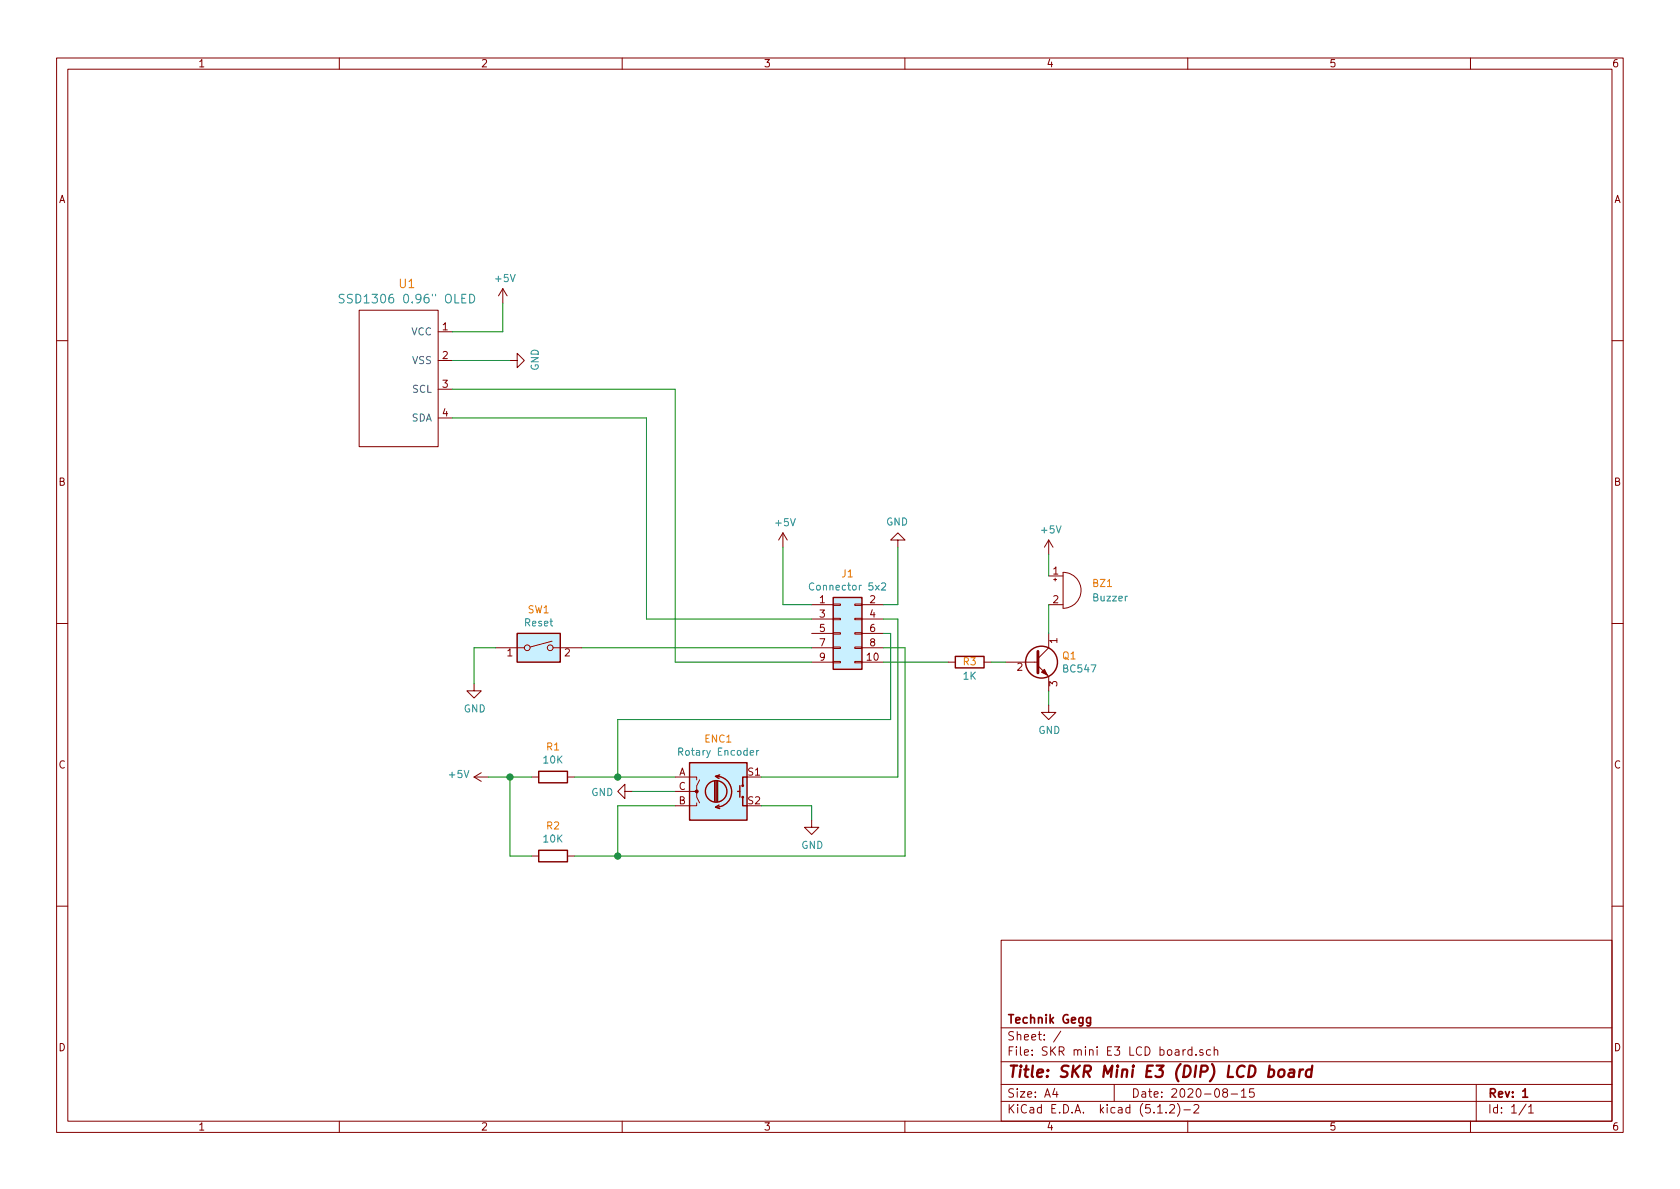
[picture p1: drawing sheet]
EESchema Schematic File Version 4
LIBS:SKR mini LCD board-cache
EELAYER 29 0
EELAYER END
$Descr A4 11693 8268
encoding utf-8
Sheet 1 1
Title "SKR Mini E3 (DIP) LCD board"
Date "2020-08-15"
Rev "1"
Comp "Technik Gegg"
Comment1 ""
Comment2 ""
Comment3 ""
Comment4 ""
$EndDescr
$Comp
L SKR-mini-LCD-board-rescue:SSD1306-SSD1306_OLED-0.91-128x32 U1
U 1 1
P 3150 3550
F 0 "U1" V 1563 3867 60  0000 C CNN
F 1 "SSD1306 0.96\" OLED" V 1669 3867 60  0000 C CNN
F 2 "Connector_PinHeader_2.54mm:PinHeader_1x04_P2.54mm_Vertical" H 3150 3550 60  0001 C CNN
F 3 "" H 3150 3550 60  0001 C CNN
	1    3150 3550
	0    -1   1    0   
$EndComp
$Comp
L Device:Rotary_Encoder_Switch ENC1
U 1 1
P 5000 5500
F 0 "ENC1" H 5000 5867 50  0000 C CNN
F 1 "Rotary Encoder" H 5000 5776 50  0000 C CNN
F 2 "Rotary_Encoder:RotaryEncoder_Alps_EC11E-Switch_Vertical_H20mm_CircularMountingHoles" H 4850 5660 50  0001 C CNN
F 3 "~" H 5000 5760 50  0001 C CNN
	1    5000 5500
	1    0    0    -1  
$EndComp
$Comp
L Connector_Generic:Conn_02x05_Odd_Even J1
U 1 1
P 5850 4400
F 0 "J1" H 5900 4817 50  0000 C CNN
F 1 "Connector 5x2" H 5900 4726 50  0000 C CNN
F 2 "Connector_PinSocket_2.54mm:PinSocket_2x05_P2.54mm_Vertical" H 5850 4400 50  0001 C CNN
F 3 "~" H 5850 4400 50  0001 C CNN
	1    5850 4400
	1    0    0    -1  
$EndComp
$Comp
L Device:R R1
U 1 1
P 3850 5400
F 0 "R1" V 4057 5400 50  0000 C CNN
F 1 "10K" V 3966 5400 50  0000 C CNN
F 2 "Resistor_THT:R_Axial_DIN0207_L6.3mm_D2.5mm_P10.16mm_Horizontal" V 3780 5400 50  0001 C CNN
F 3 "~" H 3850 5400 50  0001 C CNN
	1    3850 5400
	0    -1   -1   0   
$EndComp
$Comp
L Device:Buzzer BZ1
U 1 1
P 7400 4100
F 0 "BZ1" H 7600 4150 50  0000 L CNN
F 1 "Buzzer" H 7600 4050 50  0000 L CNN
F 2 "Buzzer_Beeper:Buzzer_12x9.5RM7.6" V 7375 4200 50  0001 C CNN
F 3 "~" V 7375 4200 50  0001 C CNN
	1    7400 4100
	1    0    0    -1  
$EndComp
$Comp
L Switch:SW_DIP_x01 SW1
U 1 1
P 3750 4500
F 0 "SW1" H 3750 4767 50  0000 C CNN
F 1 "Reset" H 3750 4676 50  0000 C CNN
F 2 "Button_Switch_THT:SW_PUSH_6mm_H7.3mm" H 3750 4500 50  0001 C CNN
F 3 "~" H 3750 4500 50  0001 C CNN
	1    3750 4500
	1    0    0    -1  
$EndComp
$Comp
L power:+5V #PWR0101
U 1 1
P 3400 5400
F 0 "#PWR0101" H 3400 5250 50  0001 C CNN
F 1 "+5V" V 3415 5528 50  0000 L CNN
F 2 "" H 3400 5400 50  0001 C CNN
F 3 "" H 3400 5400 50  0001 C CNN
	1    3400 5400
	0    -1   -1   0   
$EndComp
$Comp
L power:+5V #PWR0102
U 1 1
P 5450 3800
F 0 "#PWR0102" H 5450 3650 50  0001 C CNN
F 1 "+5V" H 5465 3973 50  0000 C CNN
F 2 "" H 5450 3800 50  0001 C CNN
F 3 "" H 5450 3800 50  0001 C CNN
	1    5450 3800
	1    0    0    -1  
$EndComp
$Comp
L power:+5V #PWR0103
U 1 1
P 3500 2100
F 0 "#PWR0103" H 3500 1950 50  0001 C CNN
F 1 "+5V" H 3515 2273 50  0000 C CNN
F 2 "" H 3500 2100 50  0001 C CNN
F 3 "" H 3500 2100 50  0001 C CNN
	1    3500 2100
	1    0    0    -1  
$EndComp
$Comp
L power:GND #PWR0104
U 1 1
P 3300 4750
F 0 "#PWR0104" H 3300 4500 50  0001 C CNN
F 1 "GND" H 3305 4577 50  0000 C CNN
F 2 "" H 3300 4750 50  0001 C CNN
F 3 "" H 3300 4750 50  0001 C CNN
	1    3300 4750
	1    0    0    -1  
$EndComp
$Comp
L power:GND #PWR0105
U 1 1
P 3550 2500
F 0 "#PWR0105" H 3550 2250 50  0001 C CNN
F 1 "GND" H 3555 2327 50  0000 C CNN
F 2 "" H 3550 2500 50  0001 C CNN
F 3 "" H 3550 2500 50  0001 C CNN
	1    3550 2500
	0    -1   -1   0   
$EndComp
$Comp
L power:GND #PWR0106
U 1 1
P 5650 5700
F 0 "#PWR0106" H 5650 5450 50  0001 C CNN
F 1 "GND" H 5655 5527 50  0000 C CNN
F 2 "" H 5650 5700 50  0001 C CNN
F 3 "" H 5650 5700 50  0001 C CNN
	1    5650 5700
	1    0    0    -1  
$EndComp
$Comp
L power:GND #PWR0107
U 1 1
P 7300 4900
F 0 "#PWR0107" H 7300 4650 50  0001 C CNN
F 1 "GND" H 7305 4727 50  0000 C CNN
F 2 "" H 7300 4900 50  0001 C CNN
F 3 "" H 7300 4900 50  0001 C CNN
	1    7300 4900
	1    0    0    -1  
$EndComp
Wire Wire Line
	5650 4200 5450 4200
Wire Wire Line
	5450 4200 5450 3800
Wire Wire Line
	3150 2300 3500 2300
Wire Wire Line
	3500 2300 3500 2100
Wire Wire Line
	3150 2500 3550 2500
Wire Wire Line
	3450 4500 3300 4500
Wire Wire Line
	3300 4500 3300 4750
Wire Wire Line
	7300 4800 7300 4900
$Comp
L power:GND #PWR0108
U 1 1
P 6250 3800
F 0 "#PWR0108" H 6250 3550 50  0001 C CNN
F 1 "GND" H 6255 3627 50  0000 C CNN
F 2 "" H 6250 3800 50  0001 C CNN
F 3 "" H 6250 3800 50  0001 C CNN
	1    6250 3800
	-1   0    0    1   
$EndComp
Wire Wire Line
	6150 4200 6250 4200
Wire Wire Line
	4700 5500 4400 5500
Wire Wire Line
	5300 5600 5650 5600
Wire Wire Line
	5650 5600 5650 5700
$Comp
L Device:R R2
U 1 1
P 3850 5950
F 0 "R2" V 4057 5950 50  0000 C CNN
F 1 "10K" V 3966 5950 50  0000 C CNN
F 2 "Resistor_THT:R_Axial_DIN0207_L6.3mm_D2.5mm_P10.16mm_Horizontal" V 3780 5950 50  0001 C CNN
F 3 "~" H 3850 5950 50  0001 C CNN
	1    3850 5950
	0    -1   -1   0   
$EndComp
Wire Wire Line
	4000 5950 4300 5950
Wire Wire Line
	4300 5600 4300 5950
$Comp
L power:GND #PWR0109
U 1 1
P 4400 5500
F 0 "#PWR0109" H 4400 5250 50  0001 C CNN
F 1 "GND" V 4405 5372 50  0000 R CNN
F 2 "" H 4400 5500 50  0001 C CNN
F 3 "" H 4400 5500 50  0001 C CNN
	1    4400 5500
	0    1    1    0   
$EndComp
Wire Wire Line
	3150 2700 4700 2700
Wire Wire Line
	4500 2900 3150 2900
Wire Wire Line
	3550 5400 3700 5400
Wire Wire Line
	3550 5950 3700 5950
Wire Wire Line
	4300 5600 4700 5600
Connection ~ 4300 5950
Wire Wire Line
	6250 3800 6250 4200
Wire Wire Line
	3400 5400 3550 5400
Connection ~ 3550 5400
Wire Wire Line
	3550 5400 3550 5950
$Comp
L power:+5V #PWR?
U 1 1
P 7300 3850
F 0 "#PWR?" H 7300 3700 50  0001 C CNN
F 1 "+5V" H 7315 4023 50  0000 C CNN
F 2 "" H 7300 3850 50  0001 C CNN
F 3 "" H 7300 3850 50  0001 C CNN
	1    7300 3850
	1    0    0    -1  
$EndComp
Wire Wire Line
	7300 3850 7300 4000
$Comp
L Device:R R3
U 1 1
P 6750 4600
F 0 "R3" V 6750 4600 50  0000 C CNN
F 1 "1K" V 6650 4600 50  0000 C CNN
F 2 "Resistor_THT:R_Axial_DIN0207_L6.3mm_D2.5mm_P10.16mm_Horizontal" V 6680 4600 50  0001 C CNN
F 3 "~" H 6750 4600 50  0001 C CNN
	1    6750 4600
	0    -1   -1   0   
$EndComp
$Comp
L Transistor_BJT:BC547 Q1
U 1 1
P 7200 4600
F 0 "Q1" H 7391 4646 50  0000 L CNN
F 1 "BC547" H 7391 4555 50  0000 L CNN
F 2 "Package_TO_SOT_THT:TO-92_Inline" H 7400 4525 50  0001 L CIN
F 3 "http://www.fairchildsemi.com/ds/BC/BC547.pdf" H 7200 4600 50  0001 L CNN
	1    7200 4600
	1    0    0    -1  
$EndComp
Wire Wire Line
	7300 4200 7300 4400
Wire Wire Line
	6900 4600 7000 4600
Wire Wire Line
	6150 4300 6250 4300
Wire Wire Line
	6250 4300 6250 5400
Wire Wire Line
	5300 5400 6250 5400
Wire Wire Line
	4000 5400 4300 5400
Wire Wire Line
	5650 4300 4500 4300
Wire Wire Line
	4500 4300 4500 2900
Wire Wire Line
	4700 4600 4700 2700
Wire Wire Line
	4700 4600 5650 4600
Wire Wire Line
	5650 4500 4050 4500
Wire Wire Line
	6150 4400 6200 4400
Wire Wire Line
	6200 4400 6200 5000
Wire Wire Line
	6200 5000 4300 5000
Wire Wire Line
	4300 5000 4300 5400
Connection ~ 4300 5400
Wire Wire Line
	4300 5400 4700 5400
Wire Wire Line
	6300 4500 6300 5950
Wire Wire Line
	4300 5950 6300 5950
Wire Wire Line
	6300 4500 6150 4500
Wire Wire Line
	6150 4600 6600 4600
$EndSCHEMATC
